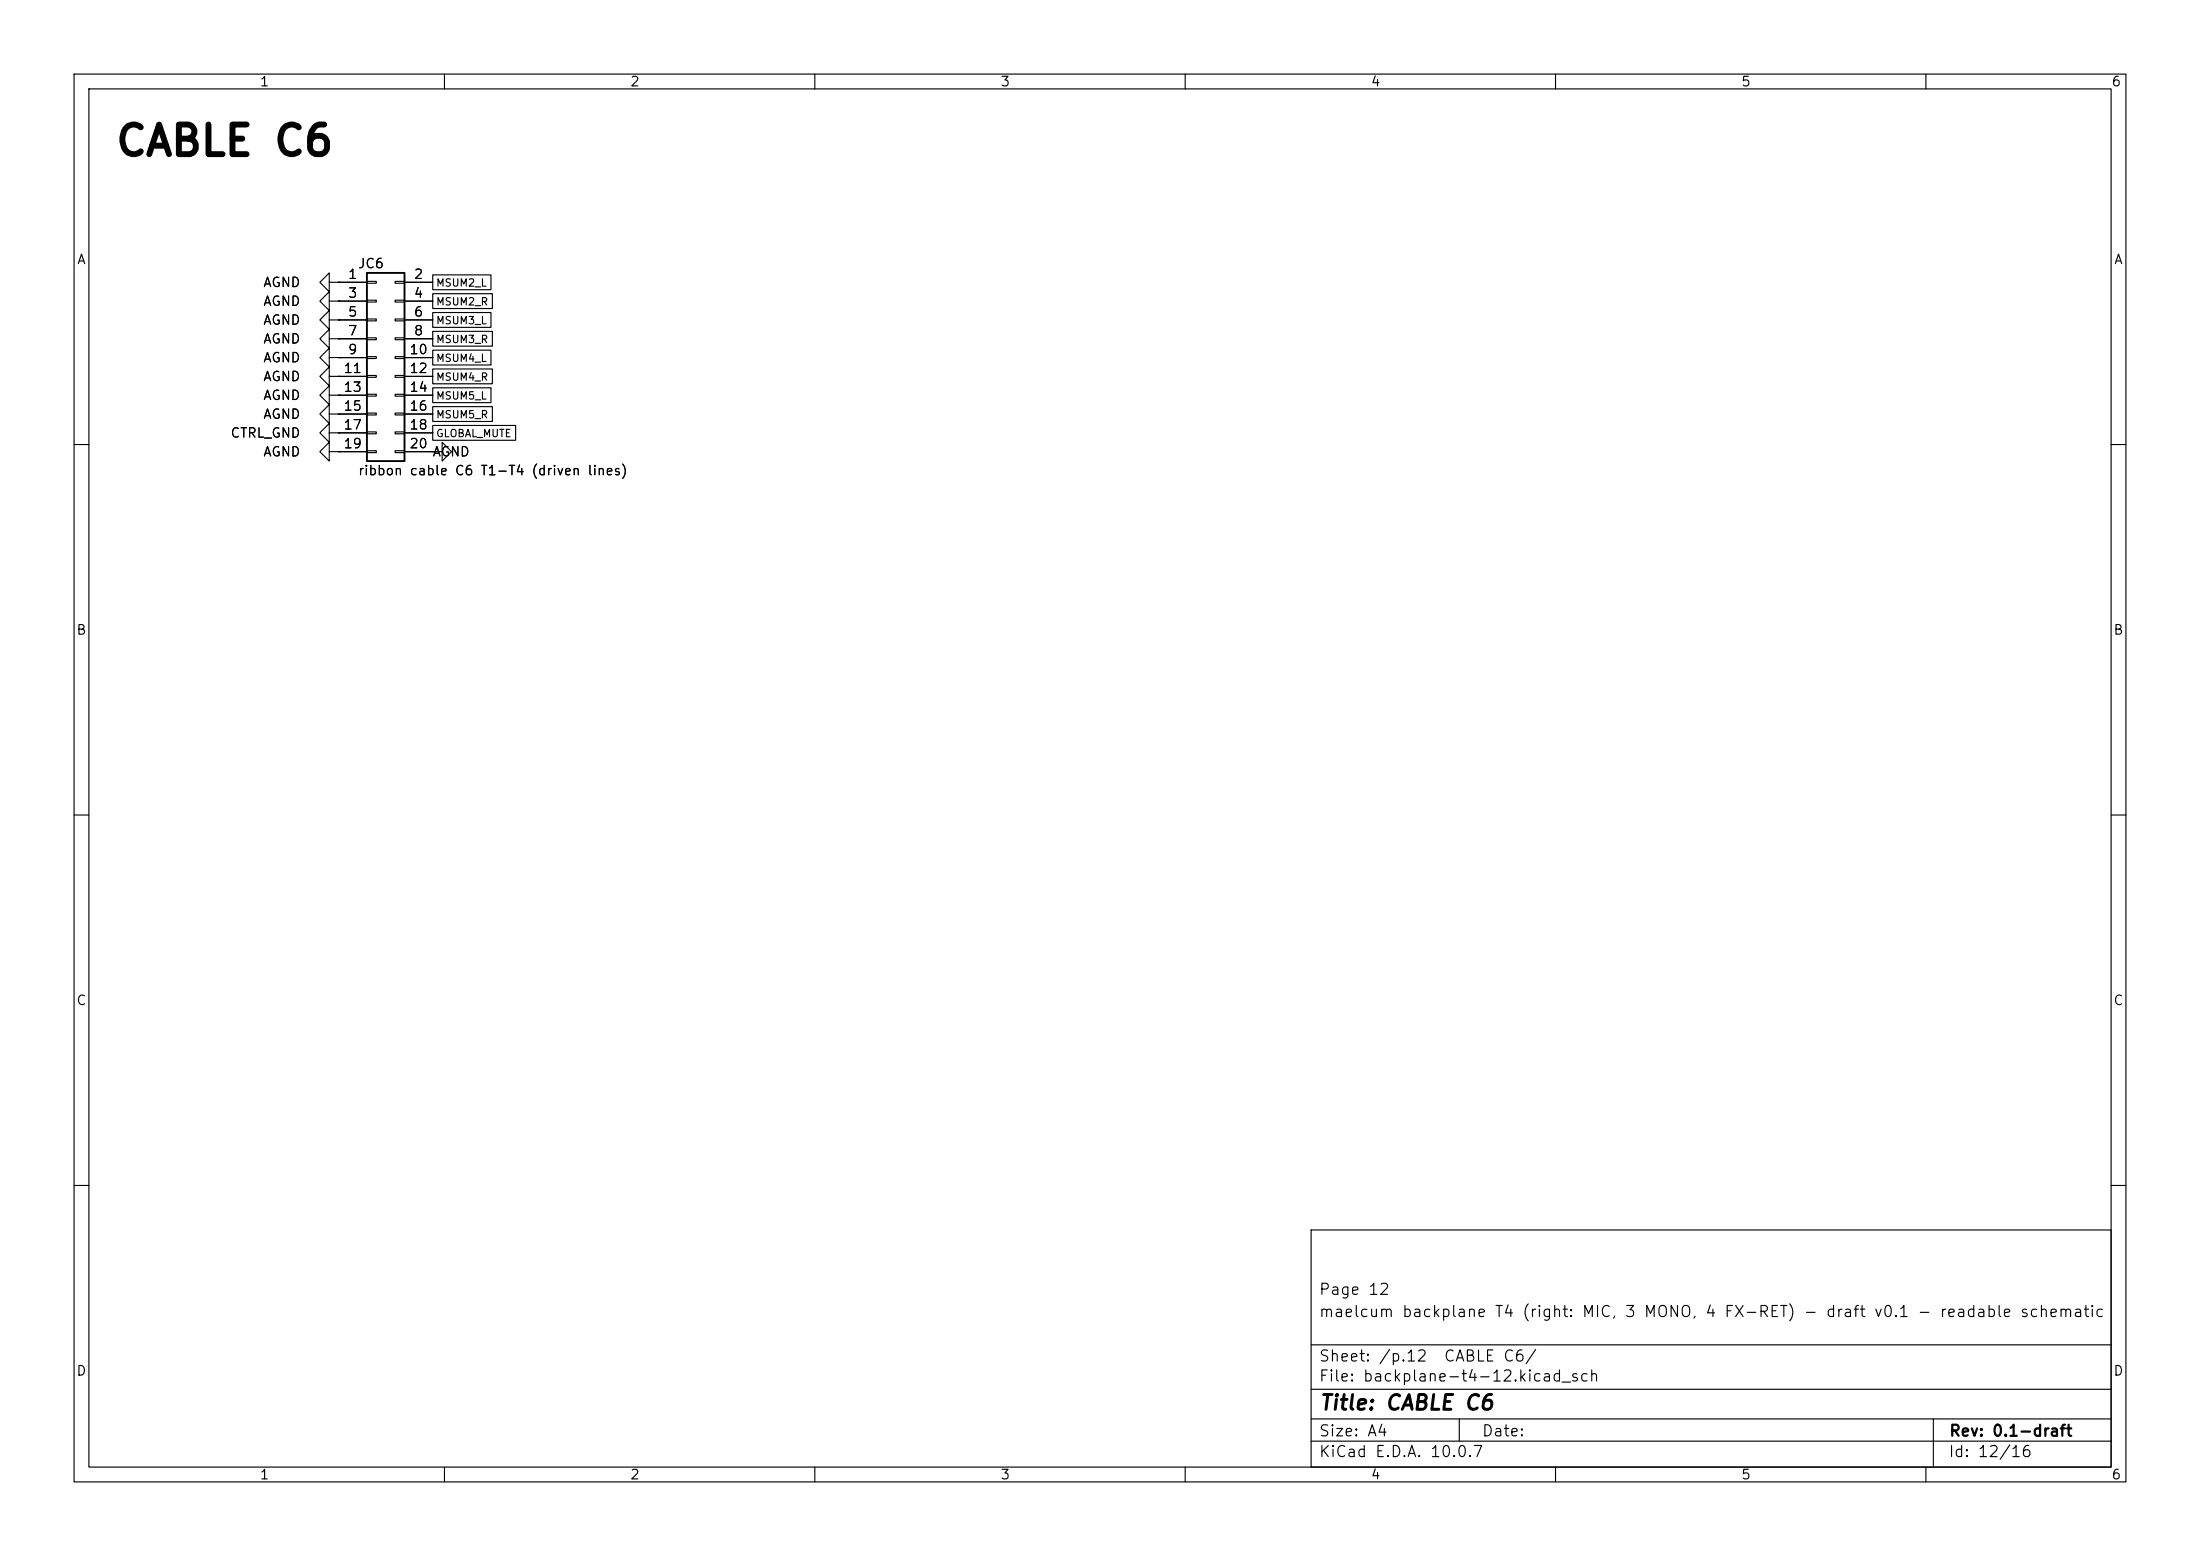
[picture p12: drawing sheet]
<svg xmlns="http://www.w3.org/2000/svg" width="297mm" height="210mm" viewBox="0 0 297 210" stroke-linecap="round" stroke-linejoin="round" font-family="sans-serif">
<g fill="none" stroke="#000" stroke-width=".15">
<path d="M10 10h277v190h-277zM12 12h273v186h-273zM60 10v2M110 10v2M160 10v2M210 10v2M260 10v2M44.4 38.1v-1.3l-1.2 1.3 1.2 1.3v-1.3h1.3M45.7 38.1h.1M45.7 38.1h3.8M49.5 38h1.3v.2h-1.3zM53.3 38h1.3v.2h-1.3z"/>
<path d="M54.6 38.1h3.8M58.4 37.1h7.9v2h-7.9zM58.4 39.6h8.1v2h-8.1zM44.4 48.3v-1.3l-1.2 1.3 1.2 1.2v-1.2h1.3M44.4 53.3v-1.2l-1.2 1.2 1.2 1.3v-1.3h1.3M44.4 55.9v-1.3l-1.2 1.3 1.2 1.3v-1.3h1.3M44.4 50.8v-1.3l-1.2 1.3 1.2 1.3v-1.3h1.3M44.4 58.4v-1.2l-1.2 1.2 1.2 1.3v-1.3h1.3M44.4 40.6v-1.2l-1.2 1.2 1.2 1.3v-1.3h1.3M44.4 45.7v-1.2l-1.2 1.2 1.2 1.3v-1.3h1.3M44.4 43.2v-1.3l-1.2 1.3 1.2 1.3v-1.3h1.3M45.7 48.3h.1"/>
<path d="M45.7 53.3h.1M45.7 55.9h.1M45.7 50.8h.1M45.7 58.4h.1M45.7 40.6h.1M45.7 45.7h.1M45.7 43.2h.1M45.7 40.6h3.8M45.7 43.2h3.8M45.7 45.7h3.8M45.7 48.3h3.8M45.7 50.8h3.8"/>
<path d="M45.7 53.3h3.8M45.7 55.9h3.8M45.7 58.4h3.8M49.5 40.5h1.3v.3h-1.3zM49.5 43.1h1.3v.2h-1.3zM49.5 45.6h1.3v.2h-1.3zM49.5 48.1h1.3v.3h-1.3zM49.5 50.7h1.3v.2h-1.3zM49.5 53.2h1.3v.3h-1.3zM49.5 55.8h1.3v.2h-1.3zM49.5 58.3h1.3v.2h-1.3zM53.3 40.5h1.3v.3h-1.3z"/>
<path d="M53.3 43.1h1.3v.2h-1.3zM53.3 45.6h1.3v.2h-1.3zM53.3 48.1h1.3v.3h-1.3zM53.3 50.7h1.3v.2h-1.3zM53.3 53.2h1.3v.3h-1.3zM53.3 55.8h1.3v.2h-1.3zM53.3 58.3h1.3v.2h-1.3zM54.6 40.6h3.8M54.6 43.2h3.8M54.6 45.7h3.8M54.6 48.3h3.8M54.6 50.8h3.8"/>
<path d="M54.6 53.3h3.8M54.6 55.9h3.8M54.6 58.4h3.8M58.4 49.8h8.1v2h-8.1zM58.4 57.4h11.2v2h-11.2zM58.4 54.9h8.1v2h-8.1zM58.4 52.3h7.9v2h-7.9zM58.4 42.2h7.9v2h-7.9zM58.4 47.3h7.9v2h-7.9zM58.4 44.7h8.1v2h-8.1zM10 60h2M44.4 61v-1.3l-1.2 1.3 1.2 1.2v-1.2h1.3"/>
<path d="M45.7 61h.1M45.7 61h3.8M49.5 60.8h1.3v.3h-1.3zM53.3 60.8h1.3v.3h-1.3zM54.6 61h3.8M58.4 61h1.3v-1.3l1.3 1.3-1.3 1.2v-1.2M58.4 61h.1M285 60h2M10 110h2M285 110h2M10 160h2M177 166h108v32h-108z"/>
<path d="M285 160h2M60 198v2M110 198v2M160 198v2M177 194.5h108M177 191.5h108M177 187.5h108M177 181.5h108M197 191.5v3M210 198v2M260 198v2M261 191.5v6.5"/>
</g>
<path d="M49.5 36.8h5.1v25.4h-5.1z" fill="none" stroke="#000" stroke-width=".25"/>
<text font-size="4" x="15.4" y="22">CABLE C6</text>
<text font-size="2" x="178" y="190.8">Title: CABLE C6</text>
<g font-size="1.5">
<text x="178" y="178.1">maelcum backplane T4 (right: MIC, 3 MONO, 4 FX-RET) - draft v0.1 - readable schematic</text>
<text x="178" y="175.1">Page 12</text>
<text x="178" y="184.1">Sheet: /p.12</text>
<text x="194.8" y="184.1">CABLE C6/</text>
<text x="178" y="186.8">File: backplane-t4-12.kicad_sch</text>
<text x="178" y="197">KiCad E.D.A. 10.0.7</text>
<text x="178" y="194.2">Size: A4</text>
<text x="200" y="194.2">Date:</text>
<text x="263" y="197">Id: 12/16</text>
<text x="263" y="194.2">Rev: 0.1-draft</text>
</g>
<g font-size="1.3">
<text x="35" y="12">1</text>
<text x="85" y="12">2</text>
<text x="135" y="12">3</text>
<text x="185" y="12">4</text>
<text x="235" y="12">5</text>
<text x="285" y="12">6</text>
<text x="10.3" y="36">A</text>
<text x="285.3" y="36">A</text>
<text x="35.4" y="41.6">AGND</text>
<text x="35.4" y="39.1">AGND</text>
<text x="46.9" y="38">1</text>
<text x="46.9" y="40.5">3</text>
<text x="48.2" y="36.5">JC6</text>
<text x="55.8" y="38">2</text>
<text x="55.8" y="40.5">4</text>
<text x="35.4" y="46.7">AGND</text>
<text x="35.4" y="44.1">AGND</text>
<text x="46.9" y="43">5</text>
<text x="46.9" y="45.6">7</text>
<text x="55.8" y="43">6</text>
<text x="55.8" y="45.6">8</text>
<text x="35.4" y="49.2">AGND</text>
<text x="35.4" y="51.8">AGND</text>
<text x="46.3" y="50.7">11</text>
<text x="46.3" y="53.2">13</text>
<text x="46.9" y="48.1">9</text>
<text x="55.2" y="48.1">10</text>
<text x="55.2" y="50.7">12</text>
<text x="55.2" y="53.2">14</text>
<text x="31" y="59.4">CTRL_GND</text>
<text x="35.4" y="54.3">AGND</text>
<text x="35.4" y="56.8">AGND</text>
<text x="46.3" y="55.7">15</text>
<text x="46.3" y="58.3">17</text>
<text x="55.2" y="55.7">16</text>
<text x="55.2" y="58.3">18</text>
<text x="35.4" y="61.9">AGND</text>
<text x="46.3" y="60.8">19</text>
<text x="48.2" y="64.5">ribbon cable C6 T1-T4 (driven lines)</text>
<text x="55.2" y="60.8">20</text>
<text x="58.3" y="61.9">AGND</text>
<text x="10.2" y="86">B</text>
<text x="285.2" y="86">B</text>
<text x="10.2" y="136">C</text>
<text x="285.2" y="136">C</text>
<text x="10.2" y="186">D</text>
<text x="285.2" y="186">D</text>
<text x="35" y="200">1</text>
<text x="85" y="200">2</text>
<text x="135" y="200">3</text>
<text x="185" y="200">4</text>
<text x="235" y="200">5</text>
<text x="285" y="200">6</text>
</g>
<g font-size="1">
<text x="58.8" y="38.9">MSUM2_L</text>
<text x="58.8" y="41.5">MSUM2_R</text>
<text x="58.8" y="44">MSUM3_L</text>
<text x="58.8" y="46.5">MSUM3_R</text>
<text x="58.8" y="51.6">MSUM4_R</text>
<text x="58.8" y="49.1">MSUM4_L</text>
<text x="58.8" y="59.2">GLOBAL_MUTE</text>
<text x="58.8" y="56.7">MSUM5_R</text>
<text x="58.8" y="54.2">MSUM5_L</text>
</g>
</svg>
